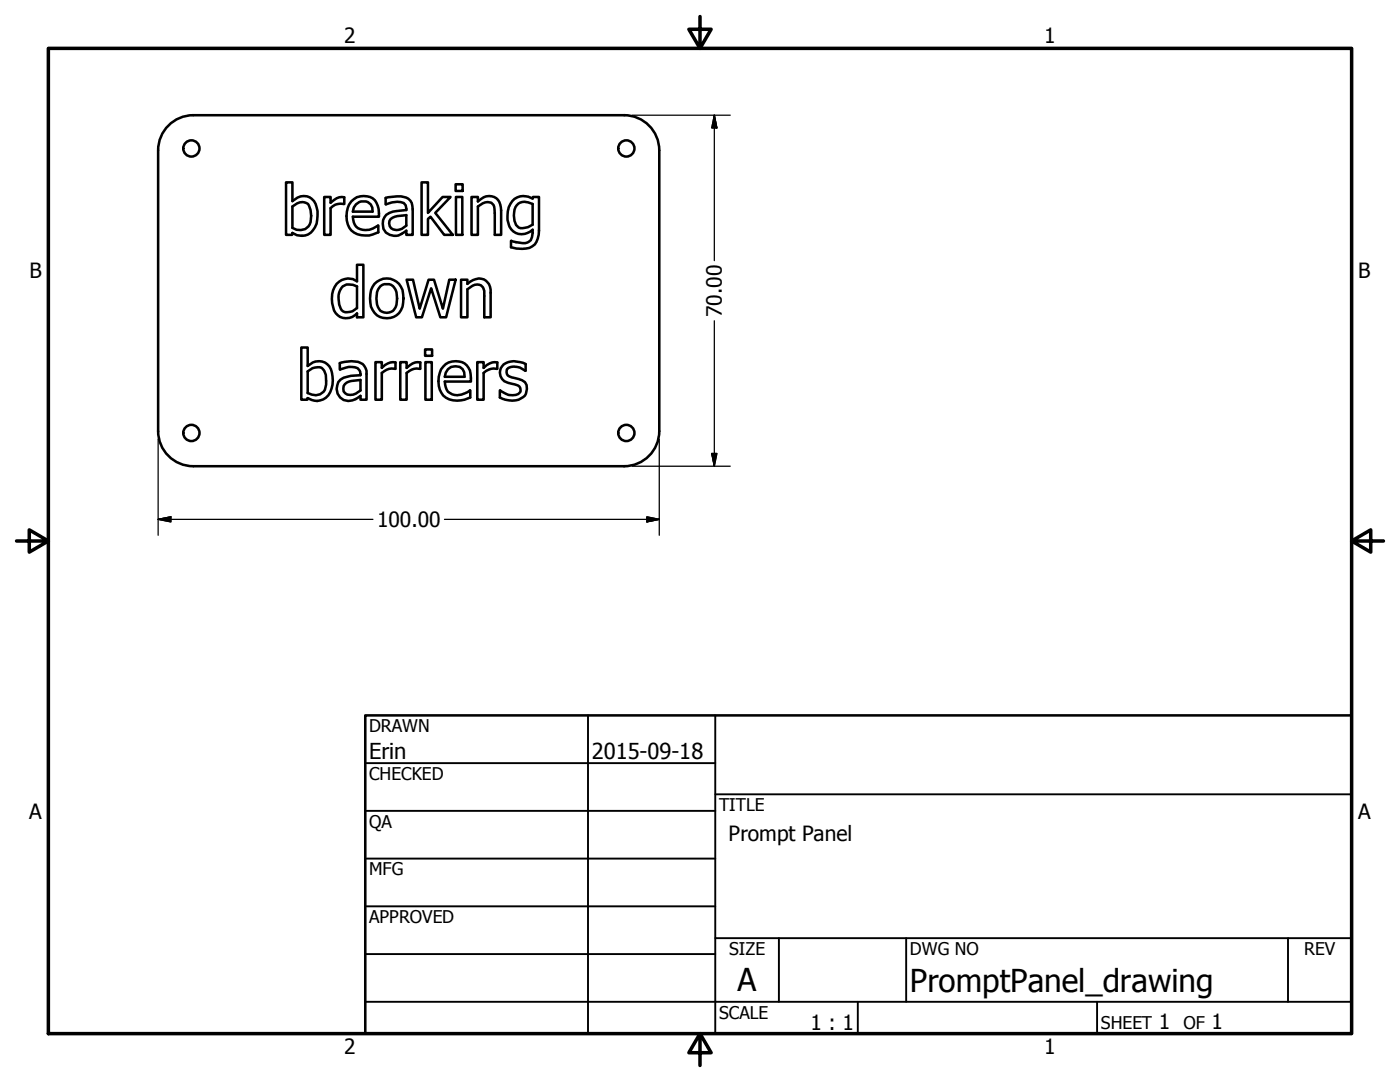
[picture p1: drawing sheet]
<svg xmlns="http://www.w3.org/2000/svg" width="279mm" height="216mm" viewBox="0 0 279 216" stroke-linecap="round" stroke-linejoin="round" font-family="sans-serif">
<!-- layer: Visible (ANSI) -->
<g fill="none" stroke="#000" stroke-width=".51">
<path d="M31.6 30v56M38.6 23a7 7 0 0 0-7 7M38.6 23h86M57.1 36.4h1.3v3.7a2.8 2.8 0 0 1 4.3 0 5.7 5.7 0 0 1-.2 5.8 2.92 2.92 0 0 1-4.1 .6l-.1 .4h-1.2zM64.7 39.3h1.3v1.1a3 3 0 0 1 2.7-1l-.1 1.3a2.84 2.84 0 0 0-2.6 .8v5.4h-1.3zM77 39.5l.4-.1a5.4 5.4 0 0 1 4.1 .3 2.29 2.29 0 0 1 .9 2v5.2h-1.3v-.9l-.5 .4a2.63 2.63 0 0 1-4.1-.7 2.62 2.62 0 0 1 2.7-3.6l1.9-.2a1.44 1.44 0 0 0-1.2-1.6 6.4 6.4 0 0 0-2.9 .5zM84.1 36.4h1.3v6.1l2.9-3.2h1.6l-3 3.2 3.5 4.4h-1.8l-2.7-3.7-.5 .5v3.2h-1.3zM90.9 36.8h1.4v1.3h-1.4zM91 39.3h1.3v7.6h-1.3zM94.1 39.3h1.3v.9a2.78 2.78 0 0 1 3.7-.6 2.88 2.88 0 0 1 .9 2.4v4.9h-1.3v-4.4a1.79 1.79 0 0 0-1-2.1 2.53 2.53 0 0 0-2.3 .8v5.7h-1.3zM124.6 23a7 7 0 0 1 7 7M131.6 30v56"/>
<path d="M58.4 41.2a2.31 2.31 0 0 1 3.1-.5 4.5 4.5 0 0 1 0 4.5 2.49 2.49 0 0 1-3.1 .3zM67.2 56.6a3.1 3.1 0 0 1 4-.5v-3.3h1.3v10.5h-1.3v-.8a2.71 2.71 0 0 1-2.7 .9 2.71 2.71 0 0 1-2-2.1 5 5 0 0 1 .7-4.7zM68.4 57.2a2.38 2.38 0 0 1 2.8 0v4.3a2.31 2.31 0 0 1-3 .4 4 4 0 0 1 .2-4.7zM70.1 40.2a3.4 3.4 0 0 1 4.7-.3 4.7 4.7 0 0 1 .8 3.3h-5.2a2.46 2.46 0 0 0 3.3 2.6l1.8-.8v1.4a4.4 4.4 0 0 1-5.8-.9 5 5 0 0 1 .4-5.3zM71.1 40.8a1.89 1.89 0 0 1 2.1-.5 1.89 1.89 0 0 1 1.2 1.9h-4l.2-.8zM74.7 56.6a3.3 3.3 0 0 1 3.6-.9 3.3 3.3 0 0 1 2.2 3 4 4 0 0 1-2 4.5 3.3 3.3 0 0 1-4.6-2.7 5.2 5.2 0 0 1 .8-3.9zM75.9 57.1a2 2 0 0 1 2.3-.2 2 2 0 0 1 1 2v.7a2.56 2.56 0 0 1-1.2 2.6 2.01 2.01 0 0 1-2.8-2l-.1-.6a3.2 3.2 0 0 1 .8-2.5zM78 43.7a5.5 5.5 0 0 1 3.1-.8v2.1a2.04 2.04 0 0 1-3.3 .1l-.1-1zM81.2 55.8h1.2l1.4 5.8 1.7-5.8h1.1l1.8 5.8 1.3-5.8h1.2l-1.9 7.5h-1.1l-1.9-5.8-1.8 5.8h-1.1zM92 55.8h1.3v.8a3 3 0 0 1 3.7-.6 2.46 2.46 0 0 1 .9 2.4v4.9h-1.3v-4.2a1.89 1.89 0 0 0-.9-2.3 2.47 2.47 0 0 0-2.4 .9v5.6h-1.3zM102.2 40.1a3.1 3.1 0 0 1 4.1-.5l.1-.3h1.2v6.7a3.2 3.2 0 0 1-2.6 3.6h-1.9l-1.1-.3v-1.2l.4 .1a4 4 0 0 0 3.2 0 2.63 2.63 0 0 0 .7-2.4 2.8 2.8 0 0 1-4.8-1.2 5 5 0 0 1 .7-4.5zM103.1 41a1.98 1.98 0 0 1 2.3-.6l.9 .3v4.1a2.44 2.44 0 0 1-3 .3 3.8 3.8 0 0 1-.2-4.1z"/>
<path d="M60.1 69.3h1.3v3.7a2.81 2.81 0 0 1 3.2-.8 2.81 2.81 0 0 1 1.8 2.9 4 4 0 0 1-2.5 4.8 3.2 3.2 0 0 1-2.5-.5l-.1 .4h-1.2zM61.4 74.1a2.29 2.29 0 0 1 3.1-.4 3.7 3.7 0 0 1 .6 3 2.09 2.09 0 0 1-2.9 2l-.8-.3zM67.8 72.5a5.7 5.7 0 0 1 4.6 .1 2.48 2.48 0 0 1 .8 2v5.2h-1.3v-.8a3 3 0 0 1-4 .3 2.46 2.46 0 0 1 1.4-4.1l2.6-.3a1.5 1.5 0 0 0-1.8-1.7h-.5l-1.8 .5zM68.8 76.6a4.9 4.9 0 0 1 3.1-.8v2.1a2.49 2.49 0 0 1-3 .6 1.39 1.39 0 0 1-.1-1.9zM74.9 72.3h1.3v1.1a3 3 0 0 1 2.7-1.1v1.3a2.84 2.84 0 0 0-2.7 .8v5.4h-1.3zM79.9 72.3h1.3v1.1a3 3 0 0 1 2.7-1.1l-.1 1.3a2.84 2.84 0 0 0-2.6 .8v5.4h-1.3zM84.8 69.7h1.4v1.3h-1.4zM84.9 72.3h1.3v7.5h-1.3zM88.5 73.2a3.1 3.1 0 0 1 3.6-1 3.1 3.1 0 0 1 1.9 3.2v.7h-5.2a2.56 2.56 0 0 0 1.2 2.5 2.56 2.56 0 0 0 2.8-.1l1.1-.6v1.4a4.9 4.9 0 0 1-5.4-.4 4.9 4.9 0 0 1 0-5.7zM89.4 73.7a2 2 0 0 1 3.2 .6l.1 .9h-3.9l.2-.8zM95.2 72.3h1.3v1.1a3 3 0 0 1 2.8-1.1l-.1 1.3a2.84 2.84 0 0 0-2.7 .8v5.4h-1.3zM100.5 72.7a4.2 4.2 0 0 1 4.4-.1v1.4a3.4 3.4 0 0 0-3.4-.6 1.08 1.08 0 0 0-.3 1.2 1.08 1.08 0 0 0 1 .7 6.1 6.1 0 0 1 2.6 1 2.31 2.31 0 0 1-1.9 3.6 5.3 5.3 0 0 1-3.1-.6v-1.4a3.3 3.3 0 0 0 3.6 .7 1.05 1.05 0 0 0 .4-1.2 1.05 1.05 0 0 0-1.1-.7 4.3 4.3 0 0 1-2.5-1.1 2.17 2.17 0 0 1 .3-2.9z"/>
<path d="M31.6 86a7 7 0 0 0 7 7M38.6 93h86M131.6 86a7 7 0 0 1-7 7"/>
<circle cx="38.2" cy="29.6" r="1.62"/>
<circle cx="125" cy="29.6" r="1.62"/>
<circle cx="38.2" cy="86.4" r="1.62"/>
<circle cx="125" cy="86.4" r="1.62"/>
</g>
<!-- layer: Border (ANSI) -->
<path d="M9.7 9.7h260v196.5h-260zM139.7 3.3v6.4l-2.2-3.9h4.4l-2.2 3.9M3.3 107.9h6.4l-3.9-2.2v4.5l3.9-2.3M269.7 107.9l3.9 2.3v-4.5l-3.9 2.2h6.4M139.7 206.2l2.2 3.9h-4.4l2.2-3.9v6.4" fill="none" stroke="#000" stroke-width=".7"/>
<!-- layer: Title (ANSI) -->
<g fill="none" stroke="#000" stroke-width=".38">
<path d="M72.9 152.3h69.8M117.3 142.7v63.5M142.7 158.5h127M142.7 142.7v63.5M72.9 161.8h69.8M72.9 171.3h69.8M72.9 199.9h196.8M72.9 180.8h69.8M72.9 190.4h69.8M142.7 187.2h127M155.4 187.2v12.7M171.2 199.9v6.3"/>
<path d="M180.8 187.2v12.7M218.9 199.9v6.3M257 187.2v12.7"/>
</g>
<path d="M72.9 142.7h196.8v63.5h-196.8z" fill="none" stroke="#000" stroke-width=".51"/>
<!-- layer: Dimension (ANSI) -->
<path d="M126.2 23h19.5M142.6 23l.5 2.5h-1.1zM142.6 23v29M142.6 64v29M31.6 87.6v19.2M126.2 93h19.5M131.6 87.6v19.2M142 90.5h1.1l-.5 2.5zM31.6 103.6l2.5-.5v1zM31.6 103.6h42.8M88.7 103.6h42.9M129.1 103.1l2.5 .5-2.5 .5z" fill="none" stroke="#000" stroke-width=".25"/>
<path d="M142.6 23l.5 2.5zM142.6 23l.5 2.5h-1.1zM142 90.5l.6 2.5zM142 90.5h1.1l-.5 2.5zM31.6 103.6l2.5-.5zM31.6 103.6l2.5-.5v1zM129.1 104.1l2.5-.5zM129.1 103.1l2.5 .5-2.5 .5z" fill="#000" stroke="#000" stroke-width=".25"/>
<g font-size="6.3">
<text x="147.2" y="197.7">A</text>
<text x="181.6" y="197.9">PromptPanel_drawing</text>
</g>
<g font-size="4.4">
<text x="73.7" y="151.5">Erin</text>
<text x="118.1" y="151.4">2015-09-18</text>
</g>
<g font-size="4.2">
<text x="68.7" y="8.6">2</text>
<text x="208.4" y="8.6">1</text>
<text x="5.9" y="55.5">B</text>
<text x="271.1" y="55.5">B</text>
<text x="144.1" y="63.2" transform="rotate(-90 144.1 63.2)">70.00</text>
<text x="75.2" y="105.2">100.00</text>
<text x="5.8" y="163.4">A</text>
<text x="145.4" y="167.8">Prompt Panel</text>
<text x="271" y="163.4">A</text>
<text x="161.7" y="205.5">1 : 1</text>
<text x="231.3" y="205.4">1</text>
<text x="241.8" y="205.4">1</text>
<text x="68.7" y="210.3">2</text>
<text x="208.4" y="210.3">1</text>
</g>
<g font-size="3.5">
<text x="73.7" y="146">DRAWN</text>
<text x="73.7" y="155.6">CHECKED</text>
<text x="143.5" y="161.8">TITLE</text>
<text x="73.7" y="165.2">QA</text>
<text x="73.7" y="174.7">MFG</text>
<text x="73.7" y="184.2">APPROVED</text>
<text x="145.5" y="190.6">SIZE</text>
<text x="181.6" y="190.6">DWG NO</text>
<text x="260.3" y="190.5">REV</text>
<text x="143.5" y="203.3">SCALE</text>
<text x="219.7" y="205.4">SHEET</text>
<text x="236.2" y="205.4">OF</text>
</g>
</svg>
